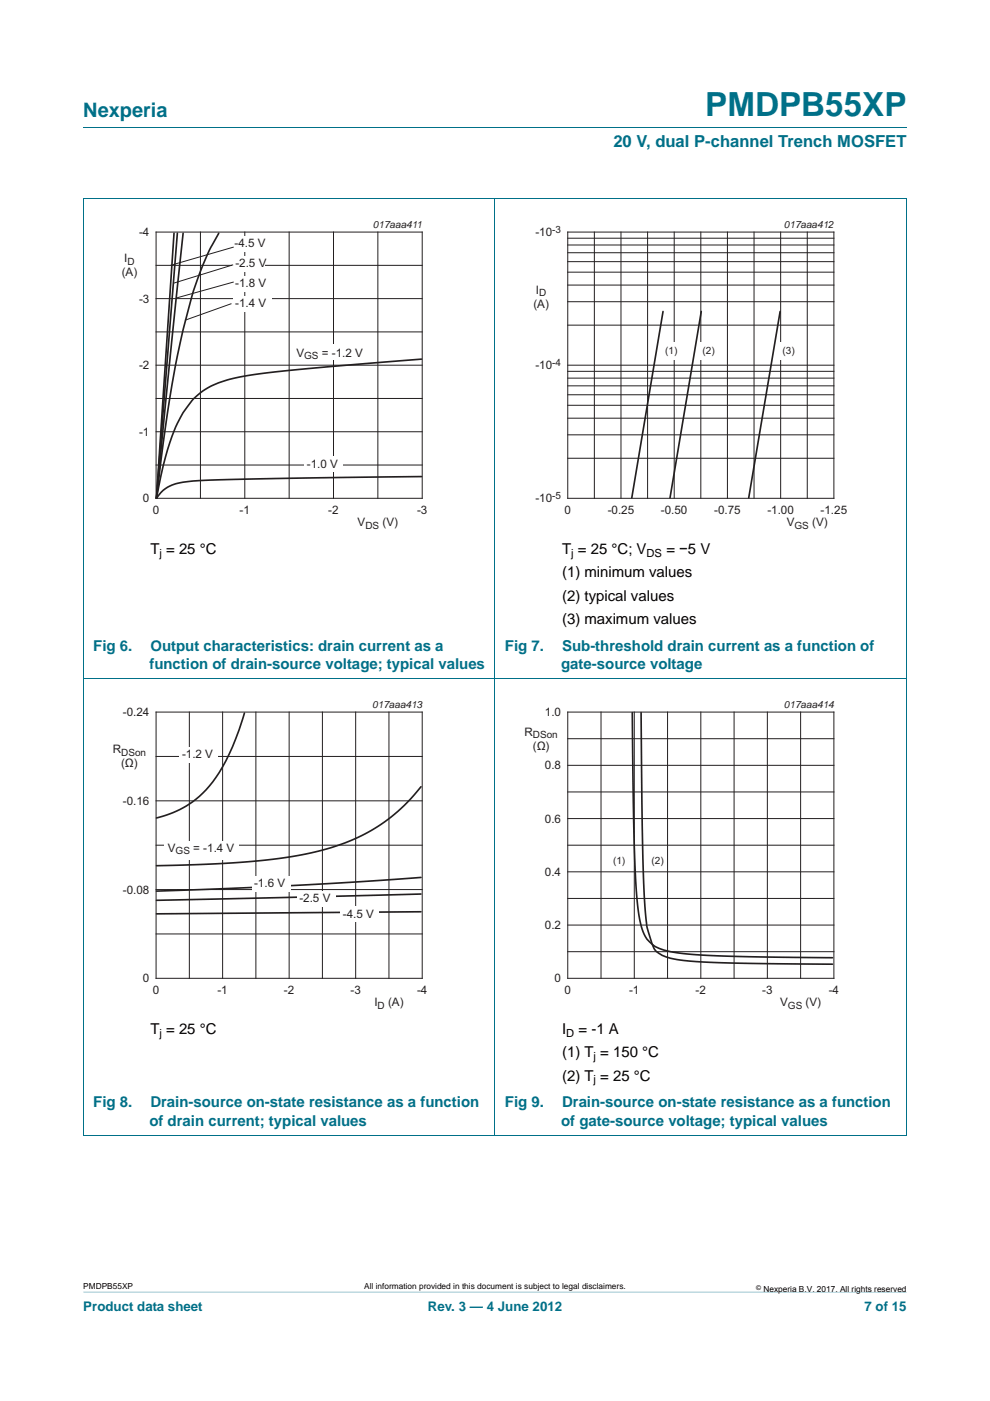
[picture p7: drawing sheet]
<svg xmlns="http://www.w3.org/2000/svg" width="210mm" height="297mm" viewBox="0 0 210 297" stroke-linecap="round" stroke-linejoin="round" font-family="sans-serif">
<path d="M17.7 273.9l174.6 .1z" fill="#007088"/>
<path d="M17.7 27h174.6M17.6 42.1h174.7M17.7 42.2v198.5M105 42.1v198.7M192.3 42.2v198.5M17.6 143.9h174.7M17.6 240.7h174.7" fill="none" stroke="#007088" stroke-width=".21"/>
<path d="M20.4 46.4h81.9v66.3h-81.9z" fill="none" stroke="#fff" stroke-width=".21"/>
<g fill="none" stroke="#231f20" stroke-width=".21">
<path d="M33.1 49.2h56.5v56.5h-56.5zM33.1 56.3h56.5M42.5 49.2v56.5M51.9 49.2v56.5M61.3 49.2v56.5M70.7 49.2v56.5M80.1 49.2v56.5M33.1 77.4h56.5M33.1 70.4h56.5M33.1 63.3h56.5M33.1 98.6h56.5M33.1 91.5h56.5"/>
<path d="M33.1 84.5h56.5"/>
</g>
<path d="M36.9 49.5l-3.7 56.1M37.6 49.5l-4.4 56.1M38.8 49.5l-2.9 28-2.7 28.1M46.4 49.5l-.1 .1a64.4 64.4 0 0 0-7.1 19.1l-1.7 7.4-1.5 8.4-1.5 10.5-1.3 10.6M89.4 76.1l-19.7 1.7-12.5 1.2-6.5 1-4.4 1.2a14.9 14.9 0 0 0-8.4 8.1 61.7 61.7 0 0 0-4.7 16.3M89.4 101l-32.8 .5-15.9 .5a9.1 9.1 0 0 0-7 3l-.5 .6" fill="none" stroke="#231f20" stroke-width=".35"/>
<g fill="#fff">
<path d="M49.2 50.1h6.8v3.4h-6.8z"/>
<path d="M49.4 54.3h6.8v3.4h-6.8z"/>
<path d="M49.4 58.6h6.8v3.4h-6.8z"/>
<path d="M64.6 96.8h8.2v3.4h-8.2z"/>
<path d="M66.2 73h8.2v3.4h-8.2z"/>
<path d="M49.4 62.7h8.2v3.4h-8.2z"/>
</g>
<g fill="none" stroke="#231f20" stroke-width=".21">
<path d="M49.5 56.1l-12.6 3.9M49.6 52.4l-13.4 3.9M49.6 59.8l-12.3 3.4M120.4 57.7h56.5M120.4 55.5h56.5M120.4 53.6h56.5M120.4 51.9h56.5M120.4 50.5h56.5M120.4 49.2h56.5v56.5h-56.5zM126.1 49.2v56.5M131.7 49.2v56.5M137.4 49.2v56.5"/>
<path d="M143 49.2v56.5M148.6 49.2v56.5M154.3 49.2v56.5M159.9 49.2v56.5M165.6 49.2v56.5M171.2 49.2v56.5M49.1 64.4l-9.9 3.5M120.4 78.7h56.5M120.4 77.4h56.5M120.4 68.9h56.5M120.4 64h56.5M120.4 60.4h56.5"/>
<path d="M120.4 97.2h56.5M120.4 92.2h56.5M120.4 88.7h56.5M120.4 85.9h56.5M120.4 83.7h56.5M120.4 81.8h56.5M120.4 80.2h56.5"/>
</g>
<path d="M107.7 46.4h81.9v66.3h-81.9z" fill="none" stroke="#fff" stroke-width=".21"/>
<path d="M140.6 66l-6.6 39.6M148.7 66l-6.6 39.6M165.5 66l-6.7 39.6" fill="none" stroke="#231f20" stroke-width=".35"/>
<g fill="#fff">
<path d="M140.5 72.7h3.8v3.6h-3.8z"/>
<path d="M148.4 72.7h3.8v3.6h-3.8z"/>
<path d="M165.4 72.7h3.8v3.6h-3.8z"/>
</g>
<path d="M20.4 148.2h81.9v66.3h-81.9z" fill="none" stroke="#fff" stroke-width=".21"/>
<g fill="none" stroke="#231f20" stroke-width=".21">
<path d="M33.1 151h56.5v56.4h-56.5zM40.2 151v56.4M47.2 151v56.4M54.3 151v56.4M61.3 151v56.4M68.4 151v56.4M75.4 151v56.4M82.5 151v56.4M33.1 160.4h56.5M33.1 169.8h56.5M33.1 179.2h56.5M33.1 188.6h56.5"/>
<path d="M33.1 198h56.5"/>
</g>
<path d="M51.8 151.2l-.1 .4a39.5 39.5 0 0 1-8.4 16.3 20.6 20.6 0 0 1-10.1 5.5M89.3 166.8l-2 2.3-1.9 2-2.3 2-2.2 1.6-2.5 1.6-2.4 1.2-2.8 1.2-3.1 1.1-6.4 1.5-8.1 1.1-9.8 .7-12.6 .4M89.3 186l-25.3 1.7-30.8 1.2M89.3 189.6l-56.1 1.3M89.3 193.3l-56.1 .5" fill="none" stroke="#231f20" stroke-width=".35"/>
<g fill="#fff">
<path d="M34.8 178.3h15.8v3.9h-15.8z"/>
<path d="M38.1 158.4h8.2v3.4h-8.2z"/>
<path d="M53.4 185.7h8.2v3.4h-8.2z"/>
<path d="M63 188.9h8.2v3.4h-8.2z"/>
<path d="M72.2 192.2h8.2v3.4h-8.2z"/>
</g>
<path d="M107.7 148.2h81.9v66.3h-81.9z" fill="none" stroke="#fff" stroke-width=".21"/>
<g fill="none" stroke="#231f20" stroke-width=".21">
<path d="M120.4 151h56.5v56.4h-56.5zM120.4 156.6h56.5M127.5 151v56.4M134.5 151v56.4M141.6 151v56.4M148.6 151v56.4M155.7 151v56.4M162.8 151v56.4M169.8 151v56.4M120.4 167.9h56.5M120.4 179.2h56.5M120.4 162.3h56.5"/>
<path d="M120.4 173.6h56.5M120.4 190.5h56.5M120.4 184.8h56.5M120.4 196.1h56.5M120.4 201.8h56.5"/>
</g>
<path d="M134.1 151.1l.3 21 .3 13 .6 7.4 .4 2.7 .6 2.1a6.3 6.3 0 0 0 5.5 4.4l3.9 .6 6.3 .3 24.6 .5M136 151.1l.3 27.7 .5 13.5a22.4 22.4 0 0 0 2.1 9.1 10.2 10.2 0 0 0 6.4 2.3l10.2 .5 21.1 .2" fill="none" stroke="#231f20" stroke-width=".35"/>
<g fill="#fff">
<path d="M129.4 180.8h3.8v3.6h-3.8z"/>
<path d="M137.6 180.8h3.8v3.6h-3.8z"/>
</g>
<text font-size="7" fill="#007088" x="149.6" y="24.6">PMDPB55XP</text>
<text font-size="4.2" fill="#007088" x="17.7" y="24.9">Nexperia</text>
<text font-size="3.5" fill="#007088" x="130.1" y="31.1">20 V, dual P-channel Trench MOSFET</text>
<g font-size="3.2">
<text x="31.9" y="117.5">T = 25 °C</text>
<text x="119.2" y="117.5">T = 25 °C; V</text>
<text x="141.3" y="117.5">= −5 V</text>
<text x="119.2" y="122.4">(1) minimum values</text>
<text x="119.2" y="127.3">(2) typical values</text>
<text x="119.2" y="132.3">(3) maximum values</text>
<text x="31.9" y="219.2">T = 25 °C</text>
<text x="119.2" y="219.2">I</text>
<text x="122.7" y="219.2">= -1 A</text>
<text x="119.2" y="224.2">(1) T = 150 °C</text>
<text x="119.2" y="229.1">(2) T = 25 °C</text>
</g>
<g font-size="3.2" fill="#007088">
<text x="19.8" y="137.9">Fig 6.</text>
<text x="31.9" y="137.9">Output characteristics: drain current as a</text>
<text x="107.1" y="137.9">Fig 7.</text>
<text x="119.2" y="137.9">Sub-threshold drain current as a function of</text>
<text x="31.7" y="141.8">function of drain-source voltage; typical values</text>
<text x="119" y="141.8">gate-source voltage</text>
<text x="19.8" y="234.8">Fig 8.</text>
<text x="31.7" y="238.6">of drain current; typical values</text>
<text x="31.9" y="234.8">Drain-source on-state resistance as a function</text>
<text x="107.1" y="234.8">Fig 9.</text>
<text x="119" y="238.6">of gate-source voltage; typical values</text>
<text x="119.2" y="234.8">Drain-source on-state resistance as a function</text>
</g>
<g font-size="2.8" fill="#007088">
<text x="17.7" y="277.9">Product data sheet</text>
<text x="90.7" y="277.9">Rev. 3 — 4 June 2012</text>
<text x="183.4" y="277.9">7 of 15</text>
</g>
<g font-size="2.5" fill="#231f20">
<text x="29.5" y="50.1">-4</text>
<text x="49.7" y="52.5">-4.5 V</text>
<text x="113.6" y="50.1">-10</text>
<text x="25.8" y="58.6">(A)</text>
<text x="26.4" y="55.6">I</text>
<text x="49.9" y="56.7">-2.5 V</text>
<text x="29.5" y="64.2">-3</text>
<text x="49.9" y="65">-1.4 V</text>
<text x="49.9" y="60.9">-1.8 V</text>
<text x="113.1" y="65.3">(A)</text>
<text x="113.7" y="62.3">I</text>
<text x="62.9" y="75.6">V</text>
<text x="68.3" y="75.6">= -1.2 V</text>
<text x="29.5" y="78.3">-2</text>
<text x="113.6" y="78.3">-10</text>
<text x="29.5" y="92.4">-1</text>
<text x="65.1" y="99.1">-1.0 V</text>
<text x="30.3" y="106.5">0</text>
<text x="113.6" y="106.5">-10</text>
<text x="32.4" y="109">0</text>
<text x="50.8" y="109">-1</text>
<text x="69.6" y="109">-2</text>
<text x="75.9" y="111.6">V</text>
<text x="81.1" y="111.6">(V)</text>
<text x="88.5" y="109">-3</text>
<text x="119.7" y="109">0</text>
<text x="128.9" y="109">-0.25</text>
<text x="140.2" y="109">-0.50</text>
<text x="151.5" y="109">-0.75</text>
<text x="162.8" y="109">-1.00</text>
<text x="166.9" y="111.6">V</text>
<text x="172.3" y="111.6">(V)</text>
<text x="174.1" y="109">-1.25</text>
<text x="26.1" y="151.8">-0.24</text>
<text x="111.2" y="156">R</text>
<text x="115.6" y="151.8">1.0</text>
<text x="23.9" y="159.7">R</text>
<text x="38.6" y="160.8">-1.2 V</text>
<text x="113" y="158.9">(Ω)</text>
<text x="25.7" y="162.7">(Ω)</text>
<text x="115.6" y="163.1">0.8</text>
<text x="26.1" y="170.6">-0.16</text>
<text x="115.6" y="174.4">0.6</text>
<text x="35.6" y="180.7">V</text>
<text x="41" y="180.7">= -1.4 V</text>
<text x="115.6" y="185.7">0.4</text>
<text x="26.1" y="189.5">-0.08</text>
<text x="53.9" y="188.1">-1.6 V</text>
<text x="63.5" y="191.3">-2.5 V</text>
<text x="72.7" y="194.5">-4.5 V</text>
<text x="115.6" y="197">0.2</text>
<text x="30.3" y="208.3">0</text>
<text x="117.6" y="208.3">0</text>
<text x="32.4" y="210.8">0</text>
<text x="46.1" y="210.8">-1</text>
<text x="60.2" y="210.8">-2</text>
<text x="74.3" y="210.8">-3</text>
<text x="79.4" y="213.3">I</text>
<text x="82.3" y="213.3">(A)</text>
<text x="88.5" y="210.8">-4</text>
<text x="119.7" y="210.8">0</text>
<text x="133.4" y="210.8">-1</text>
<text x="147.5" y="210.8">-2</text>
<text x="161.7" y="210.8">-3</text>
<text x="165.5" y="213.3">V</text>
<text x="170.9" y="213.3">(V)</text>
<text x="175.8" y="210.8">-4</text>
</g>
<g font-size="2.4">
<text x="33.8" y="118">j</text>
<text x="121.2" y="118">j</text>
<text x="137.1" y="118">DS</text>
<text x="33.8" y="219.8">j</text>
<text x="120.1" y="219.8">D</text>
<text x="125.9" y="224.7">j</text>
<text x="125.9" y="229.7">j</text>
</g>
<g font-size="2.1" fill="#231f20">
<text x="79.1" y="48.4">017aaa411</text>
<text x="117.1" y="49.3">-3</text>
<text x="166.3" y="48.4">017aaa412</text>
<text x="27" y="56.1">D</text>
<text x="114.4" y="62.8">D</text>
<text x="64.5" y="76.1">GS</text>
<text x="117.1" y="77.5">-4</text>
<text x="141.1" y="75">(1)</text>
<text x="149" y="75">(2)</text>
<text x="166" y="75">(3)</text>
<text x="117.1" y="105.8">-5</text>
<text x="77.5" y="112.1">DS</text>
<text x="168.5" y="112.1">GS</text>
<text x="79" y="150.1">017aaa413</text>
<text x="166.3" y="150.1">017aaa414</text>
<text x="25.7" y="160.2">DSon</text>
<text x="113" y="156.5">DSon</text>
<text x="37.3" y="181.1">GS</text>
<text x="130" y="183.2">(1)</text>
<text x="138.2" y="183.2">(2)</text>
<text x="80.1" y="213.8">D</text>
<text x="167.1" y="213.8">GS</text>
</g>
<g font-size="1.8">
<text x="17.7" y="273.3">PMDPB55XP</text>
<text x="77.3" y="273.3">All information provided in this document is subject to legal disclaimers.</text>
<text x="161.9" y="273.9">Nexperia B.V. 2017. All rights reserved</text>
</g>
<text font-size="1.4" x="160.4" y="273.4">©</text>
</svg>
